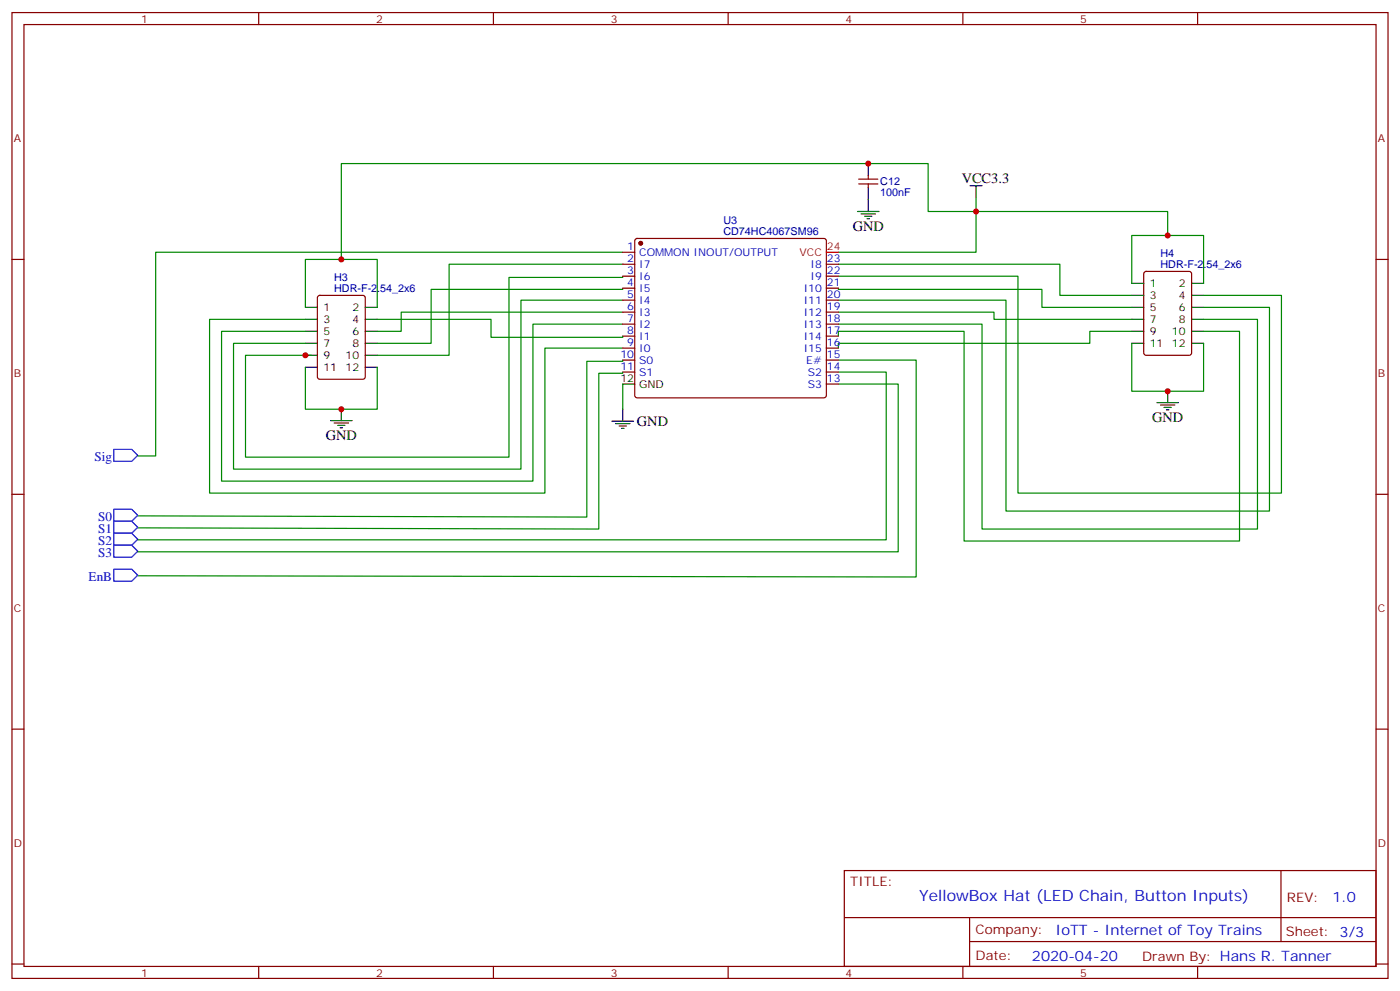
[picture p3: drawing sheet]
<svg xmlns="http://www.w3.org/2000/svg" width="412mm" height="292mm" viewBox="0 0 412 292" stroke-linecap="round" stroke-linejoin="round" font-family="sans-serif">
<g fill="none" stroke="#870000" stroke-width=".35">
<path d="M3.5 3.7h405.4v284.3h-405.4zM7.1 7.2h398.2v277.3h-398.2zM76.2 3.7v3.5M145.3 3.7v3.5M214.5 3.7v3.5M283.6 3.7v3.5M352.8 3.7v3.5M252.9 54.2h5.7M252.9 52.7h5.7M255.8 51.7v1M255.8 54.2v1M3.5 76.4h3.6"/>
<path d="M183.4 74.3h3.6M183.4 77.8h3.6M187.2 70.4l.5-.2h55l.5 .2 .2 .5v45.5l-.2 .5-.5 .2h-55l-.5-.2-.2-.5v-45.5zM243.4 77.8h3.5M405.3 76.4h3.6M93.7 87.2l.5-.2h12.7l.6 .4 .1 23.5-.5 .7-12.9 .1-.7-.5v-23.5zM183.4 81.3h3.6M183.4 84.8h3.6M183.4 88.4h3.6M183.4 91.9h3.6M183.4 95.4h3.6M183.4 99h3.6"/>
<path d="M243.4 81.3h3.5M243.4 84.8h3.5M243.4 88.4h3.5M243.4 91.9h3.5M243.4 95.4h3.5M243.4 99h3.5M337.1 80.1l.5-.2h12.7l.7 .4v23.6l-.4 .6-13 .1-.6-.5-.1-23.5zM183.4 102.5h3.6M183.4 106h3.6M183.4 109.5h3.6M243.4 102.5h3.5M243.4 106h3.5"/>
<path d="M243.4 109.5h3.5M243.4 113.1h3.5M3.5 145.5h3.6M405.3 145.5h3.6M3.5 214.7h3.6M405.3 214.7h3.6M248.7 256.3h156.6v28.2h-156.6zM377.3 256.3v20.9M248.7 270.1h156.5M285.6 277.2h119.6M285.6 270.1v14.2M3.5 283.8h3.6"/>
<path d="M76.2 284.5v3.5M145.3 284.5v3.5M214.5 284.5v3.5M283.6 284.5v3.5M352.8 284.5v3.5M405.3 283.8h3.6"/>
</g>
<g fill="none" stroke="#008700" stroke-width=".35">
<path d="M287.5 58.4v15.9h-40.6M183.4 77.8h-51.1v26.8h-21.2M183.4 74.3h-137.5v59.9h-5.3M246.9 77.8h65.3v9.2h21.2M344 69.3v-7h-70.6v-14.1h-172.9v28.2M90 94h-28.3v51.2h98.8v-42.7h22.9M90 90.5v-14.1h21.1v14.1M111.1 94h33.5v5.3h38.8v-.3M183.4 84.8v.4h-56.4v15.9h-15.9M183.4 91.9h-65.2v5.6h-7.1M183.4 81.3v.4h-33.5v52.9h-77.6v-30h19.4M183.4 88.4h-29.9v49.7h-84.7v-37h21.2"/>
<path d="M183.4 95.4h-26.4v46.2h-91.7v-44.1h24.7M246.9 91.9h45.9v2.1h40.6M246.9 88.4h49.4v62.1h77.6v-60h-19.4M246.9 81.3h53v63.9h77.6v-58.2h-23M246.9 84.8v.4h60v5.3h26.5M333.4 97.5h-12.4v3.6h-74.1v1.4M333.4 83.4v-14.1h21.1v14.1M354.5 97.5h10.6v61.8h-81.1v-61.8h-37.1v1.5M354.5 94h15.9v61.8h-81.1v-60.4h-42.4M90 108.1v12.4h21.1v-12.4M183.4 109.5v.4h-7v45.9l-135.8-.4M183.4 106v.4h-10.5v45.8l-132.3-.3"/>
<path d="M183.4 113.1v7.4M246.9 106h23v63.9l-229.3-.4M246.9 113.1h17.7v49.4h-224M246.9 109.5h14.2v49.4h-220.5M333.4 101.1v14.1h21.1v-14.1"/>
</g>
<g fill="none" stroke="#000" stroke-width=".35">
<path d="M255.8 48.2v3.5M255.8 55.2v7.1M285.8 54.7h3.5M287.5 54.7v3.5M252.6 62.3h6.3M253.6 63h4.3M254.7 63.7h2.1M255.4 64.4h.7M90 90.5h3.5M90 94h3.5M90 97.5h3.5M107.6 90.5h3.5"/>
<path d="M107.6 94h3.5M107.6 97.5h3.5M333.4 90.5h3.5M333.4 94h3.5M333.4 97.5h3.5M333.4 83.4h3.5M333.4 87h3.5M351 90.5h3.5M351 94h3.5M351 97.5h3.5M351 83.4h3.5M351 87h3.5"/>
<path d="M90 101.1h3.5M90 104.6h3.5M90 108.1h3.5M107.6 101.1h3.5M107.6 104.6h3.5M107.6 108.1h3.5M183.4 113.1h3.6M333.4 101.1h3.5M340.8 118.5h6.3M341.8 119.2h4.3M342.9 119.9h2.1M344 115v3.5"/>
<path d="M351 101.1h3.5M97.4 123.8h6.3M98.4 124.5h4.3M99.5 125.2h2.1M100.2 125.9h.7M100.5 120.3v3.5M180.3 124h6.3M181.3 124.7h4.3M182.4 125.4h2.1M183.1 126.1h.7M183.4 120.5v3.5M343.6 120.7h.7"/>
</g>
<path d="M33.5 132.3h5.3l1.8 1.8-1.8 1.7h-5.3zM33.5 149.9h5.3l1.8 1.8-1.8 1.8h-5.3zM33.5 153.5h5.3l1.8 1.7-1.8 1.8h-5.3zM33.5 157h5.3l1.8 1.8-1.8 1.7h-5.3zM33.5 160.5h5.3l1.8 1.8-1.8 1.7h-5.3zM33.5 167.6h5.3l1.8 1.7-1.8 1.8h-5.3z" fill="none" stroke="#00f" stroke-width=".35"/>
<circle cx="188.7" cy="71.6" r=".53" fill="#870000" stroke="#870000" stroke-width=".35"/>
<path d="M243.4 74.3h3.5" fill="none" stroke="#f00" stroke-width=".35"/>
<g fill="#c00">
<circle cx="255.8" cy="48.2" r=".88"/>
<circle cx="100.5" cy="120.5" r=".88"/>
<circle cx="287.5" cy="62.3" r=".88"/>
<circle cx="344" cy="115.2" r=".88"/>
<circle cx="344" cy="69.3" r=".88"/>
<circle cx="100.5" cy="76.4" r=".88"/>
<circle cx="90" cy="104.6" r=".88"/>
</g>
<text font-size="4.6" fill="#00f" x="270.8" y="265.3">YellowBox Hat (LED Chain, Button Inputs)</text>
<g font-size="4.2">
<text x="283.3" y="54">VCC3.3</text>
<text x="251.2" y="67.9">GND</text>
<text x="187.6" y="125.4">GND</text>
<text x="339.4" y="124.2">GND</text>
<text x="96" y="129.5">GND</text>
</g>
<g font-size="4.2" fill="#00f">
<text x="392.5" y="265.6">1.0</text>
<text x="310.9" y="275.1">IoTT - Internet of Toy Trains</text>
<text x="304" y="282.9">2020-04-20</text>
</g>
<g font-size="3.9" fill="#00f">
<text x="27.8" y="135.8">Sig</text>
<text x="28.9" y="153.5">S0</text>
<text x="28.9" y="157">S1</text>
<text x="28.9" y="160.5">S2</text>
<text x="28.9" y="164">S3</text>
<text x="26.1" y="171.1">EnB</text>
</g>
<g font-size="3.9" fill="#800">
<text x="250.5" y="260.9">TITLE:</text>
<text x="379.1" y="265.6">REV:</text>
<text x="287.4" y="275.1">Company:</text>
<text x="378.7" y="275.7">Sheet: 3/3</text>
<text x="287.4" y="282.8">Date:</text>
<text x="336.4" y="282.8">Drawn By: Hans R. Tanner</text>
</g>
<g font-size="3.2" fill="#800">
<text x="41.6" y="6.7">1</text>
<text x="110.8" y="6.7">2</text>
<text x="179.9" y="6.7">3</text>
<text x="249.1" y="6.7">4</text>
<text x="318.2" y="6.7">5</text>
<text x="4.1" y="41.8">A</text>
<text x="405.9" y="41.8">A</text>
<text x="4.1" y="110.9">B</text>
<text x="405.9" y="110.9">B</text>
<text x="4.1" y="180.1">C</text>
<text x="405.9" y="180.1">C</text>
<text x="4.1" y="249.2">D</text>
<text x="405.9" y="249.2">D</text>
<text x="41.6" y="287.5">1</text>
<text x="110.8" y="287.5">2</text>
<text x="179.9" y="287.5">3</text>
<text x="249.1" y="287.5">4</text>
<text x="318.2" y="287.5">5</text>
</g>
<g font-size="3.2" fill="#000080">
<text x="259.3" y="57.7">100nF</text>
<text x="259.3" y="54.5">C12</text>
<text x="213.1" y="66">U3</text>
<text x="213.1" y="69.1">CD74HC4067SM96</text>
<text x="341.9" y="75.7">H4</text>
<text x="98.4" y="82.7">H3</text>
<text x="341.9" y="78.8">HDR-F-2.54_2x6</text>
<text x="98.4" y="85.9">HDR-F-2.54_2x6</text>
</g>
<g font-size="3.2" fill="#00f">
<text x="184.8" y="73.7">1</text>
<text x="184.8" y="77.3">2</text>
<text x="188.3" y="75.5">COMMON INOUT/OUTPUT</text>
<text x="243.6" y="77.3">23</text>
<text x="184.8" y="80.8">3</text>
<text x="188.3" y="79">I7</text>
<text x="188.3" y="82.6">I6</text>
<text x="238.8" y="82.6">I9</text>
<text x="238.8" y="79">I8</text>
<text x="243.6" y="80.8">22</text>
<text x="184.8" y="84.3">4</text>
<text x="184.8" y="87.8">5</text>
<text x="188.3" y="86.1">I5</text>
<text x="188.3" y="89.6">I4</text>
<text x="236.7" y="89.6">I11</text>
<text x="236.7" y="86.1">I10</text>
<text x="243.6" y="87.8">20</text>
<text x="243.6" y="84.3">21</text>
<text x="184.8" y="91.4">6</text>
<text x="184.8" y="94.9">7</text>
<text x="188.3" y="93.1">I3</text>
<text x="236.7" y="93.1">I12</text>
<text x="243.6" y="94.9">18</text>
<text x="243.6" y="91.4">19</text>
<text x="184.8" y="98.4">8</text>
<text x="184.8" y="102">9</text>
<text x="188.3" y="96.7">I2</text>
<text x="188.3" y="100.2">I1</text>
<text x="236.7" y="100.2">I14</text>
<text x="236.7" y="96.7">I13</text>
<text x="243.6" y="102">16</text>
<text x="243.6" y="98.4">17</text>
<text x="182.8" y="105.5">10</text>
<text x="188.3" y="103.7">I0</text>
<text x="188.3" y="107.2">S0</text>
<text x="236.7" y="103.7">I15</text>
<text x="237.5" y="107.2">E#</text>
<text x="243.6" y="105.5">15</text>
<text x="182.8" y="109">11</text>
<text x="188.3" y="110.8">S1</text>
<text x="237.9" y="110.8">S2</text>
<text x="243.6" y="112.5">13</text>
<text x="243.6" y="109">14</text>
<text x="237.9" y="114.3">S3</text>
</g>
<g font-size="3.2" fill="#f00">
<text x="235.5" y="75.5">VCC</text>
<text x="243.6" y="73.7">24</text>
</g>
<g font-size="3.2">
<text x="338.7" y="84.5">1</text>
<text x="338.7" y="88">3</text>
<text x="347.2" y="84.5">2</text>
<text x="347.2" y="88">4</text>
<text x="95.2" y="91.5">1</text>
<text x="95.2" y="95.1">3</text>
<text x="103.8" y="91.5">2</text>
<text x="103.8" y="95.1">4</text>
<text x="338.7" y="91.5">5</text>
<text x="338.7" y="95.1">7</text>
<text x="347.2" y="91.5">6</text>
<text x="347.2" y="95.1">8</text>
<text x="95.2" y="98.6">5</text>
<text x="103.8" y="98.6">6</text>
<text x="338.7" y="98.6">9</text>
<text x="345.2" y="98.6">10</text>
<text x="95.2" y="102.1">7</text>
<text x="95.2" y="105.7">9</text>
<text x="101.8" y="105.7">10</text>
<text x="103.8" y="102.1">8</text>
<text x="338.7" y="102.1">11</text>
<text x="345.2" y="102.1">12</text>
<text x="95.2" y="109.2">11</text>
<text x="101.8" y="109.2">12</text>
<text x="182.8" y="112.5">12</text>
<text x="188.3" y="114.3">GND</text>
</g>
</svg>
